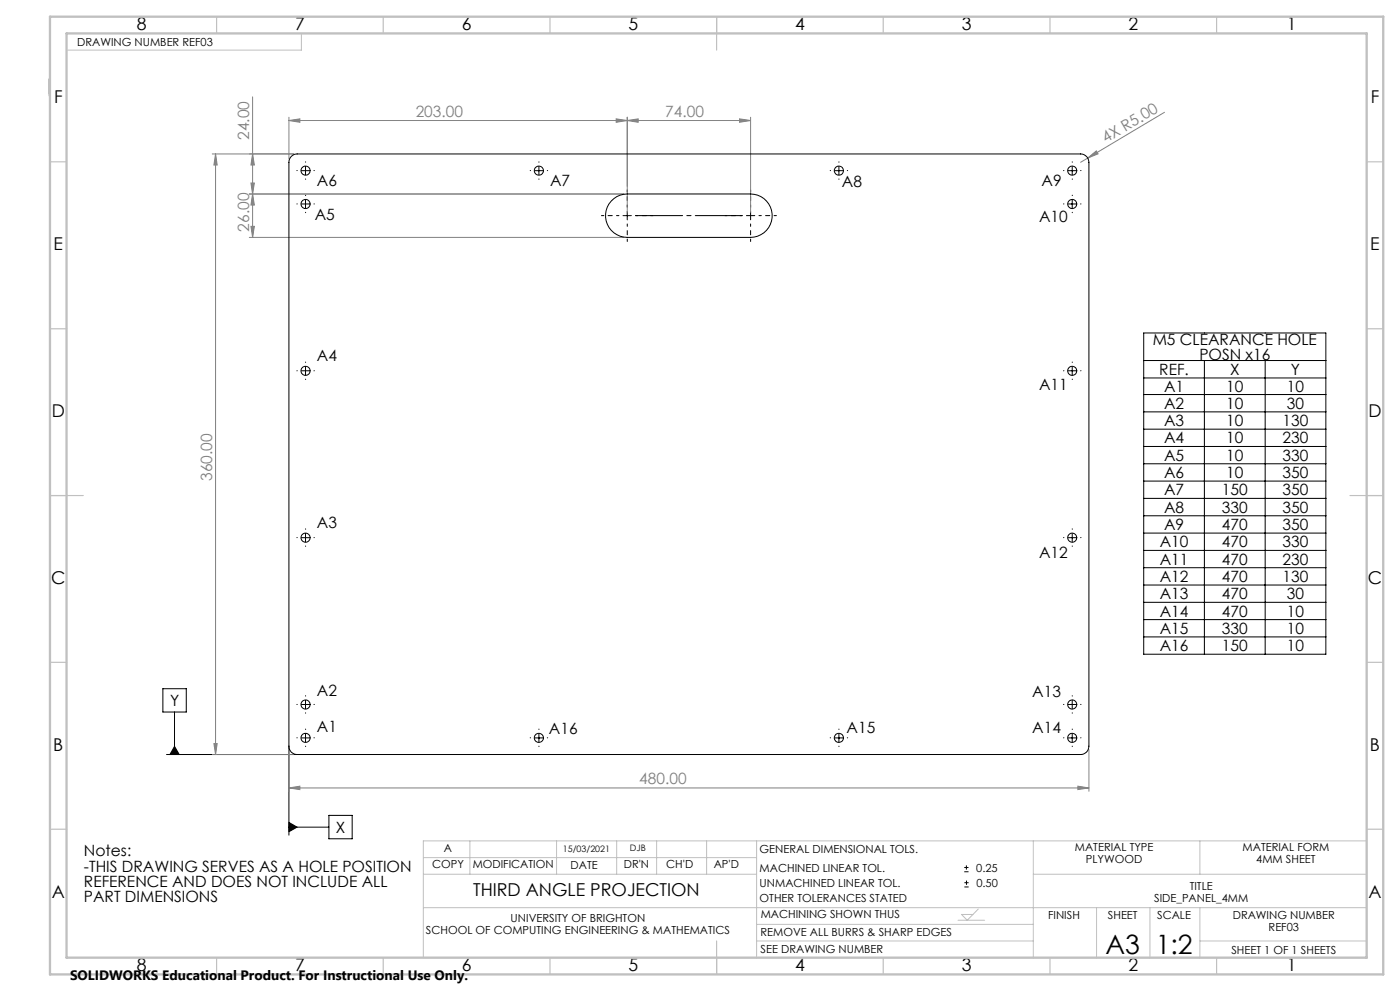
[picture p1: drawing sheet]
<svg xmlns="http://www.w3.org/2000/svg" width="420mm" height="297mm" viewBox="0 0 420 297" stroke-linecap="round" stroke-linejoin="round" font-family="sans-serif">
<g fill="none" stroke="#000" stroke-width=".3">
<path d="M90.4 51.1h2.5M91.7 49.9v2.5M91.7 59.9v2.5M160.4 51.1h2.5M161.7 49.9v2.5M250.4 51.1h2.5M251.7 49.9v2.5M320.4 51.1h2.5M321.7 49.9v2.5M321.7 59.9v2.5M90.4 61.1h2.5M186.9 64.6h2.5"/>
<path d="M188.2 63.4v2.5M320.4 61.1h2.5M343.1 99.8h54.7v96.3h-54.7zM90.4 111.1h2.5M91.7 109.9v2.5M320.4 111.1h2.5M321.7 109.9v2.5M343.1 108.1h54.7M343.1 113.3h54.7M343.1 118.2h54.7M361.3 108.1v88M379.6 108.1v88"/>
<path d="M343.1 123.4h54.7M343.1 128.6h54.7M343.1 133.8h54.7M343.1 139h54.7M91.7 159.9v2.5M321.7 159.9v2.5M343.1 144.2h54.7M343.1 149.4h54.7M343.1 154.6h54.7M343.1 159.8h54.7M90.4 161.1h2.5M320.4 161.1h2.5"/>
<path d="M343.1 165h54.7M343.1 170.1h54.7M343.1 175.3h54.7M343.1 180.5h54.7M343.1 185.7h54.7M343.1 190.9h54.7M48.9 206.4h7v7h-7zM52.4 213.4v12.7M90.4 211.1h2.5M91.7 209.9v2.5M91.7 219.9v2.5M161.7 219.9v2.5"/>
<path d="M251.7 219.9v2.5M320.4 211.1h2.5M321.7 209.9v2.5M321.7 219.9v2.5M50 226.1h39.1M52.4 223.7l1.4 2.4h-2.8zM86.7 223.6v26.7M90.4 221.2h2.5M160.4 221.2h2.5M250.4 221.2h2.5M320.4 221.2h2.5M86.7 246.5l2.4 1.4-2.4 1.4z"/>
<path d="M86.7 247.9h12M98.7 244.4h7v7h-7zM289.3 260h1.2M289.9 259.4v1.2M289.3 261.3h1.2M289.3 265.8h1.3M289.3 264.5h1.3M289.9 263.9v1.3"/>
</g>
<g fill="none" stroke="#808080" stroke-width=".3">
<path d="M75.8 29v42.2M86.7 36.1l3.3-.5v1.1zM86.7 35.1v12.5M184.9 35.6l3.3 .5-3.3 .6zM188.2 36.1l3.3-.5v1.1zM188.2 35.1v28.5M221.9 35.6l3.3 .5-3.3 .6zM225.2 36.1h-138.5M225.2 35.1v28.5M349.4 33.7l-23.1 13.7M63.7 46.1h24.5M64.7 46.1v180"/>
<path d="M64.7 46.1l.5 3.4h-1zM74.8 58.1h112.3M75.3 54.9h1l-.5 3.2zM75.8 46.1l.5 3.4h-1zM75.8 58.1l.5 3.4h-1zM326.3 47.4l2.6-2.2 .5 .9zM326.3 47.4l-2.1 1.2M74.8 71.2h112.3M75.3 67.8h1l-.5 3.4zM63.7 226.1h24.5M64.2 222.8h1l-.5 3.3zM86.7 236.1l3.3-.5v1z"/>
<path d="M86.7 224.6v12.5M86.7 236.1h240M323.4 235.6l3.3 .5-3.3 .5zM326.7 224.6v12.5"/>
</g>
<g fill="none" stroke="#000" stroke-width=".3" stroke-dasharray="15.2 1.3 1.3 1.3">
<path d="M89.2 51.1h-.1M91.7 58.6v-.1M91.7 48.6v-.1M91.7 53.6v.1M94.2 51.1h.1M159.2 51.1h-.1M161.7 48.6v-.1M161.7 53.6v.1M164.2 51.1h.1M249.2 51.1h-.1M251.7 48.6v-.1M251.7 53.6v.1"/>
<path d="M254.2 51.1h.1M319.2 51.1h-.1M321.7 58.6v-.1M321.7 48.6v-.1M321.7 53.6v.1M324.2 51.1h.1M89.2 61.1h-.1M91.7 63.6v.1M94.2 61.1h.1M225.2 64.6v-1.2M225.2 64.6h-1.3M225.2 64.6v1.3"/>
<path d="M225.2 64.6h1.2M319.2 61.1h-.1M321.7 63.6v.1M324.2 61.1h.1M89.2 111.1h-.1M91.7 108.6v-.1M91.7 113.6v.1M94.2 111.1h.1M319.2 111.1h-.1M321.7 108.6v-.1M321.7 113.6v.1M324.2 111.1h.1"/>
<path d="M91.7 158.6v-.1M321.7 158.6v-.1M89.2 161.1h-.1M91.7 163.6v.1M94.2 161.1h.1M319.2 161.1h-.1M321.7 163.6v.1M324.2 161.1h.1M89.2 211.1h-.1M91.7 208.6v-.1M91.7 213.6v.1M91.7 218.6v-.1"/>
<path d="M94.2 211.1h.1M161.7 218.6v-.1M251.7 218.6v-.1M319.2 211.1h-.1M321.7 208.6v-.1M321.7 213.6v.1M321.7 218.6v-.1M324.2 211.1h.1M89.2 221.1h-.1M91.7 223.6v.1M94.2 221.1h.1M159.2 221.1h-.1"/>
<path d="M161.7 223.6v.1M164.2 221.1h.1M249.2 221.1h-.1M251.7 223.6v.1M254.2 221.1h.1M319.2 221.1h-.1M321.7 223.6v.1M324.2 221.1h.1"/>
</g>
<path d="M185.7 64.6h-5.3M188.2 62.1v-5.2M188.2 67.1v5.3M190.7 64.6h5.2M222.7 64.6h-5.3M225.2 62.1v-5.2M225.2 67.1v5.3M227.7 64.6h5.2" fill="none" stroke="#000" stroke-width=".3" stroke-dasharray="15.2 1.3 1.3 1.3" stroke-dashoffset="14.5"/>
<path d="M190.7 64.6h32" fill="none" stroke="#000" stroke-width=".3" stroke-dasharray="15.2 1.3 1.3 1.3" stroke-dashoffset="1.1"/>
<g fill="none" stroke="#c0c0c0" stroke-width=".3">
<path d="M90.4 10v5h-70M14.7 23.7v5M127 257h100M141 252v10M167 252v10M185 252v10M197 252v10M212 252v10M227 252v35M310 252v35M360 252v10M410 252h-283v35h283"/>
<path d="M127 272h283M127 262h100M227 277h83M287.4 275.8h8M293.5 272.4l-3.3 3.4-1.7-1.7h3.4M310 262h100M329 272v15M345 272v15M360 272v15M227 282h83M360 282h50"/>
</g>
<g fill="none" stroke="#c0c0c0" stroke-width=".35">
<path d="M65 5v5M115 5v5M165 5v5M215 5v10M265 5v5M315 5v5M365 5v5M15 48.5h5M410 48.5h5M15 98.5h5M410 98.5h5M15 148.5h10"/>
<path d="M405 148.5h10M15 198.5h5M410 198.5h5M15 248.5h5M410 248.5h5M65 287v5M115 287v5M165 287v5M215 282v10M265 287v5M315 287v5M365 287v5"/>
</g>
<path d="M15 5h400v287h-400zM20 10h390v277h-390z" fill="none" stroke="#c0c0c0" stroke-width=".7"/>
<path d="M86.7 246.5l2.4 1.4-2.4 1.4zM52.4 223.7l1.4 2.4h-2.8z" fill="#000"/>
<g fill="#808080">
<path d="M326.3 47.4l2.6-2.2 .5 .9z"/>
<path d="M184.9 35.6l3.3 .5-3.3 .6zM86.7 36.1l3.3-.5v1.1z"/>
<path d="M86.7 236.1l3.3-.5v1zM323.4 235.6l3.3 .5-3.3 .5zM188.2 36.1l3.3-.5v1.1zM221.9 35.6l3.3 .5-3.3 .6z"/>
<path d="M75.3 54.9h1l-.5 3.2zM75.8 46.1l.5 3.4h-1z"/>
<path d="M64.7 46.1l.5 3.4h-1zM64.2 222.8h1l-.5 3.3zM75.8 58.1l.5 3.4h-1zM75.3 67.8h1l-.5 3.4z"/>
</g>
<g fill="none" stroke="#000" stroke-width=".3">
<path d="M87.4 46.9l.8-.6 .9-.2h235.1a2.53 2.53 0 0 1 2.5 2.5v175a2.47 2.47 0 0 1-2.5 2.5h-235.1a2.41 2.41 0 0 1-2.4-2.5v-175l.2-.9zM183.4 60.3a6.4 6.4 0 0 1 4.8-2.2h37a6.5 6.5 0 0 1 6.5 6.5 6.5 6.5 0 0 1-6.5 6.6h-37a6.5 6.5 0 0 1-6-3.9 6.5 6.5 0 0 1 1.2-7z"/>
<circle cx="91.7" cy="51.1" r="1.37"/>
<circle cx="161.7" cy="51.1" r="1.38"/>
<circle cx="251.7" cy="51.1" r="1.38"/>
<circle cx="321.7" cy="51.1" r="1.38"/>
<circle cx="91.7" cy="61.1" r="1.36"/>
<circle cx="321.7" cy="61.1" r="1.37"/>
<circle cx="91.7" cy="111.1" r="1.37"/>
<circle cx="321.7" cy="111.1" r="1.38"/>
<circle cx="91.7" cy="161.1" r="1.37"/>
<circle cx="321.7" cy="161.1" r="1.38"/>
<circle cx="91.7" cy="211.1" r="1.36"/>
<circle cx="321.7" cy="211.1" r="1.37"/>
<circle cx="91.7" cy="221.1" r="1.37"/>
<circle cx="161.7" cy="221.1" r="1.38"/>
<circle cx="251.7" cy="221.1" r="1.38"/>
<circle cx="321.7" cy="221.1" r="1.38"/>
</g>
<g font-size="8">
<text x="331.7" y="285.8">A3</text>
<text x="346.7" y="285.8">1:2</text>
</g>
<g font-size="5.3">
<text x="41" y="9">8</text>
<text x="88.5" y="9">7</text>
<text x="138.5" y="9">6</text>
<text x="188.5" y="9">5</text>
<text x="238.5" y="9">4</text>
<text x="288.5" y="9">3</text>
<text x="338.5" y="9">2</text>
<text x="386" y="9">1</text>
<text x="16.2" y="30.8">F</text>
<text x="411.2" y="30.8">F</text>
<text x="16.1" y="75">E</text>
<text x="411.1" y="75">E</text>
<text x="15.5" y="125">D</text>
<text x="410.5" y="125">D</text>
<text x="15.4" y="175">C</text>
<text x="410.4" y="175">C</text>
<text x="16" y="225">B</text>
<text x="411" y="225">B</text>
<text x="15.5" y="269.3">A</text>
<text x="141.9" y="268.7">THIRD ANGLE PROJECTION</text>
<text x="410.5" y="269.3">A</text>
<text x="41" y="291">8</text>
<text x="88.5" y="291">7</text>
<text x="138.5" y="291">6</text>
<text x="188.5" y="291">5</text>
<text x="238.5" y="291">4</text>
<text x="288.5" y="291">3</text>
<text x="338.5" y="291">2</text>
<text x="386" y="291">1</text>
</g>
<g font-size="4.7" fill="#808080">
<text x="124.7" y="35.1">203.00</text>
<text x="199.6" y="35.1">74.00</text>
<text x="74.8" y="41.9" transform="rotate(-90 74.8 41.9)">24.00</text>
<text x="331.8" y="43" transform="rotate(-31 331.8 43)">4X R5.00</text>
<text x="74.8" y="69.4" transform="rotate(-90 74.8 69.4)">26.00</text>
<text x="63.7" y="144.2" transform="rotate(-90 63.7 144.2)">360.00</text>
<text x="191.8" y="235.1">480.00</text>
</g>
<g font-size="4.7">
<text x="95.1" y="55.7">A6</text>
<text x="165" y="55.7">A7</text>
<text x="252.6" y="56.1">A8</text>
<text x="312.5" y="55.8">A9</text>
<text x="94.4" y="65.8">A5</text>
<text x="311.7" y="66.4">A10</text>
<text x="345.8" y="103.4">M5 CLEARANCE HOLE</text>
<text x="359.8" y="107.9">POSN x16</text>
<text x="95.1" y="108.2">A4</text>
<text x="347.8" y="112.3">REF.</text>
<text x="369" y="112.3">X</text>
<text x="387.3" y="112.3">Y</text>
<text x="311.7" y="116.7">A11</text>
<text x="349.2" y="117.4">A1</text>
<text x="367.9" y="117.4">10</text>
<text x="386.1" y="117.4">10</text>
<text x="349.2" y="122.5">A2</text>
<text x="367.9" y="122.5">10</text>
<text x="386.1" y="122.5">30</text>
<text x="349.2" y="127.7">A3</text>
<text x="367.9" y="127.7">10</text>
<text x="384.8" y="127.7">130</text>
<text x="349.2" y="132.9">A4</text>
<text x="367.9" y="132.9">10</text>
<text x="384.8" y="132.9">230</text>
<text x="349.2" y="138.1">A5</text>
<text x="349.2" y="143.3">A6</text>
<text x="367.9" y="138.1">10</text>
<text x="367.9" y="143.3">10</text>
<text x="384.8" y="138.1">330</text>
<text x="384.8" y="143.3">350</text>
<text x="349.2" y="148.5">A7</text>
<text x="366.6" y="148.5">150</text>
<text x="384.8" y="148.5">350</text>
<text x="349.2" y="153.7">A8</text>
<text x="366.6" y="153.7">330</text>
<text x="384.8" y="153.7">350</text>
<text x="95.1" y="158.3">A3</text>
<text x="349.2" y="158.8">A9</text>
<text x="366.6" y="158.8">470</text>
<text x="384.8" y="158.8">350</text>
<text x="311.7" y="167.2">A12</text>
<text x="347.9" y="164">A10</text>
<text x="366.6" y="164">470</text>
<text x="384.8" y="164">330</text>
<text x="347.9" y="169.2">A11</text>
<text x="366.6" y="169.2">470</text>
<text x="384.8" y="169.2">230</text>
<text x="347.9" y="174.4">A12</text>
<text x="347.9" y="179.6">A13</text>
<text x="366.6" y="174.4">470</text>
<text x="366.6" y="179.6">470</text>
<text x="384.8" y="174.4">130</text>
<text x="386.1" y="179.6">30</text>
<text x="347.9" y="184.8">A14</text>
<text x="366.6" y="184.8">470</text>
<text x="386.1" y="184.8">10</text>
<text x="347.9" y="190">A15</text>
<text x="366.6" y="190">330</text>
<text x="386.1" y="190">10</text>
<text x="347.9" y="195.2">A16</text>
<text x="366.6" y="195.2">150</text>
<text x="386.1" y="195.2">10</text>
<text x="95.1" y="208.5">A2</text>
<text x="309.7" y="209">A13</text>
<text x="51" y="211.7">Y</text>
<text x="95.1" y="219.2">A1</text>
<text x="164.7" y="220">A16</text>
<text x="254" y="219.5">A15</text>
<text x="309.7" y="219.5">A14</text>
<text x="100.8" y="249.6">X</text>
<text x="25.2" y="256.7">Notes:</text>
<text x="25.2" y="261.2">-THIS DRAWING SERVES AS A HOLE POSITION</text>
<text x="25.2" y="265.7">REFERENCE AND DOES NOT INCLUDE ALL</text>
<text x="25.2" y="270.3">PART DIMENSIONS</text>
</g>
<text font-size="4.1" x="21" y="293.7">SOLIDWORKS Educational Product. For Instructional Use Only.</text>
<g font-size="3.3">
<text x="23.2" y="13.6">DRAWING NUMBER REF03</text>
<text x="133.2" y="255.2">A</text>
<text x="227.9" y="255.7">GENERAL DIMENSIONAL TOLS.</text>
<text x="322.5" y="255.1">MATERIAL TYPE</text>
<text x="372.8" y="255.1">MATERIAL FORM</text>
<text x="129.6" y="260.2">COPY</text>
<text x="141.8" y="260.2">MODIFICATION</text>
<text x="171.2" y="260.5">DATE</text>
<text x="187.1" y="260.2">DR'N</text>
<text x="199.9" y="260.2">CH'D</text>
<text x="214.1" y="260.2">AP'D</text>
<text x="227.9" y="261.2">MACHINED LINEAR TOL.</text>
<text x="292.9" y="261.2">0.25</text>
<text x="325.8" y="258.6">PLYWOOD</text>
<text x="376.9" y="258.6">4MM SHEET</text>
<text x="227.9" y="265.8">UNMACHINED LINEAR TOL.</text>
<text x="292.9" y="265.8">0.50</text>
<text x="356.9" y="266.9">TITLE</text>
<text x="227.9" y="270.4">OTHER TOLERANCES STATED</text>
<text x="228.2" y="275.3">MACHINING SHOWN THUS</text>
<text x="314.5" y="275.4">FINISH</text>
<text x="332.4" y="275.5">SHEET</text>
<text x="346.3" y="270.4">SIDE_PANEL_4MM</text>
<text x="347.2" y="275.5">SCALE</text>
<text x="369.8" y="275.5">DRAWING NUMBER</text>
<text x="127.8" y="279.9">SCHOOL OF COMPUTING ENGINEERING &amp; MATHEMATICS</text>
<text x="153.2" y="276.4">UNIVERSITY OF BRIGHTON</text>
<text x="228.2" y="280.5">REMOVE ALL BURRS &amp; SHARP EDGES</text>
<text x="380.6" y="279">REF03</text>
<text x="228.2" y="285.6">SEE DRAWING NUMBER</text>
<text x="369.4" y="285.8">SHEET 1 OF 1 SHEETS</text>
</g>
<g font-size="2.7">
<text x="168.9" y="255.2">15/03/2021</text>
<text x="189" y="255.1">DJB</text>
</g>
</svg>
